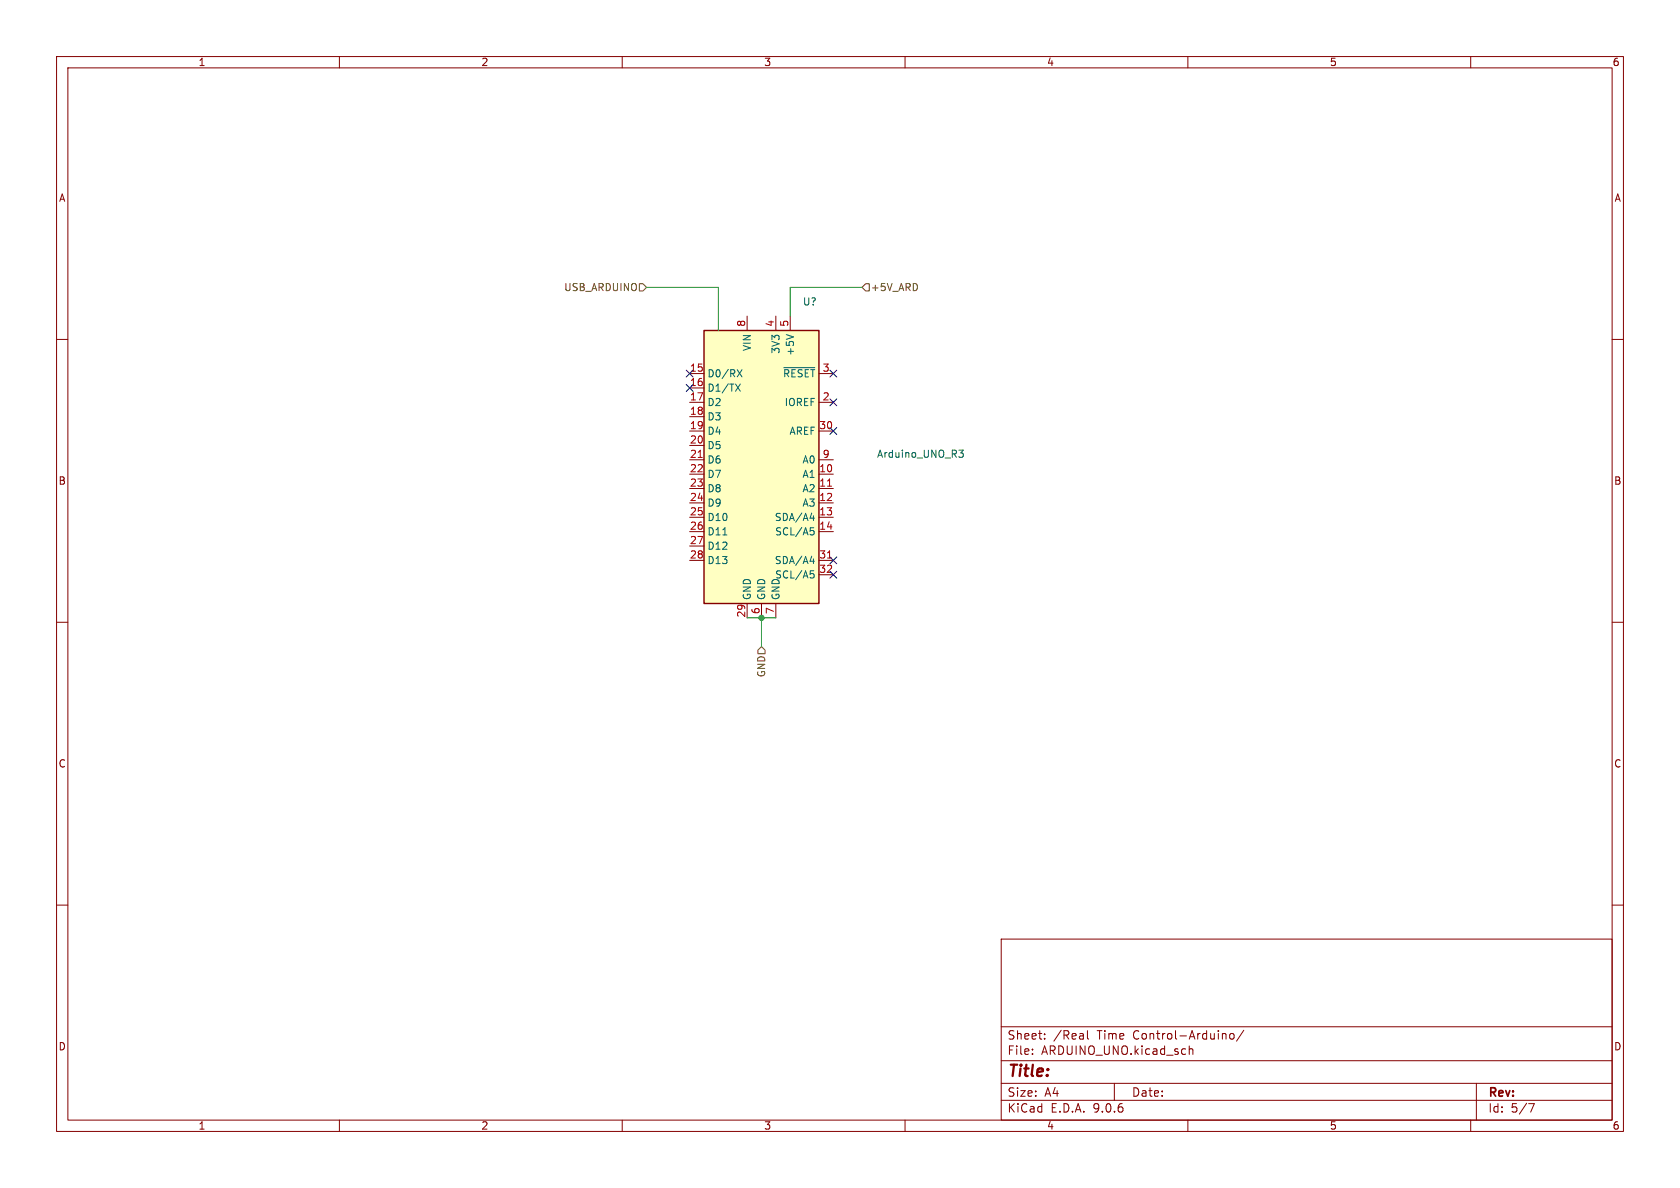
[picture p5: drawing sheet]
<svg xmlns="http://www.w3.org/2000/svg" width="297mm" height="210mm" viewBox="0 0 297 210" stroke-linecap="round" stroke-linejoin="round" font-family="sans-serif">
<g fill="none" stroke="#840000" stroke-width=".18">
<path d="M10 10h277v190h-277zM12 12h273v186h-273zM60 10v2M110 10v2M160 10v2M210 10v2M260 10v2M10 60h2M285 60h2M10 110h2M285 110h2M10 160h2"/>
<path d="M177 166h108v32h-108zM285 160h2M60 198v2M110 198v2M160 198v2M177 194.5h108M177 191.5h108M177 187.5h108M177 181.5h108M182.5 186.3v.1M182.5 185.5v.1M184.7 183.6v.1"/>
<path d="M184.7 182.8v.1M192.2 182.2v1.3l.3 .2M197 191.5v3M210 198v2M210.2 184.9v1.5M210.2 185.5l.3-.1 .3 .1 .1 .9M216.3 182.7l.4 .1v.1v.8M217.5 182.8l.4-.1 .3 .3v.4l-.3 .3-.4-.1-.1-.2v-.4zM219.9 182.1l-1.3 2M260 198v2M261 191.5v6.5M270.2 195.1h1l-.6 1.5"/>
</g>
<path d="M124.5 58.4h20.3v48.3h-20.3z" fill="#ffffc2"/>
<path d="M124.5 58.4h20.3v48.3h-20.3z" fill="none" stroke="#840000" stroke-width=".25"/>
<g fill="none" stroke="#840000" stroke-width=".18">
<path d="M132.1 55.9v2.5M137.2 55.9v2.5M139.7 55.9v2.5M121.9 66h2.6M121.9 68.6h2.6M121.9 71.1h2.6M121.9 73.7h2.6M121.9 76.2h2.6M121.9 78.7h2.6M144.8 66h2.5M144.8 71.1h2.5M144.8 76.2h2.5"/>
<path d="M121.9 81.3h2.6M121.9 83.8h2.6M121.9 86.4h2.6M121.9 88.9h2.6M121.9 91.4h2.6M121.9 94h2.6M121.9 96.5h2.6M121.9 99.1h2.6M144.8 81.3h2.5M144.8 83.8h2.5M144.8 86.4h2.5M144.8 88.9h2.5"/>
<path d="M144.8 91.4h2.5M144.8 94h2.5M144.8 99.1h2.5M132.1 106.7v2.5M134.6 106.7v2.5M137.2 106.7v2.5M144.8 101.6h2.5"/>
</g>
<g fill="none" stroke="#006464" stroke-width=".18">
<path d="M139 59.1l1.3 .5M130 67.9l.9 1.3M130.3 65.3l.9 1.3M130.9 67.9l-.9 1.3M131.2 65.3l-.9 1.3M138.6 65h5.4M169.5 79.6h.8l-.4 .5 .3 .1 .1 .4-.3 .2h-.3M127.8 94.6h.7M143.2 91.6h.8M143.2 99.2h.8M143.3 93.3h.6M143.4 93.8h.3l.2 .2-.1 .5-.4 .1"/>
<path d="M143.8 91.2v.8M143.8 98.8v.8M143.3 100.9h.6M143.4 101.4h.3l.2 .2-.1 .5-.4 .1"/>
</g>
<path d="M123.4 80.9h.8M146.3 85.9h.7M146.3 98.6h.7" fill="none" stroke="#a90000" stroke-width=".18"/>
<path d="M113 50.2h.7l.6 .6-.6 .6h-.7zM153 50.2h.7v1.2h-.7l-.6-.6zM134.6 114.3l.7 .6v.7h-1.3v-.7z" fill="none" stroke="#725600" stroke-width=".18"/>
<path d="M114.3 50.8h12.7v7.6M152.4 50.8h-12.7v5.1M132.1 109.2h5.1M134.6 109.2v5.1" fill="none" stroke="#009600" stroke-width=".18"/>
<g fill="none" stroke="#000084" stroke-width=".18">
<path d="M121.3 65.4l1.2 1.2M121.3 68l1.2 1.2M122.5 65.4l-1.2 1.2M122.5 68l-1.2 1.2M146.7 75.6l1.2 1.2M146.7 65.4l1.2 1.2M146.7 70.5l1.2 1.2M147.9 75.6l-1.2 1.2M147.9 65.4l-1.2 1.2M147.9 70.5l-1.2 1.2M146.7 98.5l1.2 1.2M147.9 98.5l-1.2 1.2"/>
<path d="M146.7 101l1.2 1.2M147.9 101l-1.2 1.2"/>
</g>
<circle cx="134.6" cy="109.2" r=".46" fill="#009600" stroke="#009600" stroke-width=".18"/>
<text font-size="2.8" fill="#840000" x="178" y="190.9">Title:</text>
<g font-size="2.1" fill="#840000">
<text x="178" y="184">Sheet:</text>
<text x="186.2" y="184">/Real</text>
<text x="194" y="184">Time</text>
<text x="200.5" y="184">Control-Arduino/</text>
<text x="178" y="186.7">File:</text>
<text x="184.1" y="186.7">ARDUINO_UNO.kicad_sch</text>
<text x="178" y="196.9">KiCad</text>
<text x="178" y="194.1">Size:</text>
<text x="184.7" y="194.1">A4</text>
<text x="185.7" y="196.9">E.D.A.</text>
<text x="193.3" y="196.9">9.0.6</text>
<text x="200" y="194.1">Date:</text>
<text x="263" y="194.3">Rev:</text>
<text x="263" y="196.9">Id:</text>
<text x="267.1" y="196.9">5/7</text>
</g>
<g font-size="1.8" fill="#840000">
<text x="35" y="11.9">1</text>
<text x="85" y="11.9">2</text>
<text x="135" y="11.9">3</text>
<text x="185" y="11.9">4</text>
<text x="235" y="11.9">5</text>
<text x="285" y="11.9">6</text>
<text x="10.3" y="35.9">A</text>
<text x="285.3" y="35.9">A</text>
<text x="10.3" y="85.9">B</text>
<text x="285.3" y="85.9">B</text>
<text x="10.3" y="135.9">C</text>
<text x="285.3" y="135.9">C</text>
<text x="10.3" y="185.9">D</text>
<text x="285.3" y="185.9">D</text>
<text x="35" y="199.9">1</text>
<text x="85" y="199.9">2</text>
<text x="135" y="199.9">3</text>
<text x="185" y="199.9">4</text>
<text x="235" y="199.9">5</text>
<text x="285" y="199.9">6</text>
</g>
<g font-size="1.8" fill="#725600">
<text x="99.6" y="51.7">USB_ARDUINO</text>
<text x="153.9" y="51.7">+5V_ARD</text>
<text x="135.5" y="119.8" transform="rotate(-90 135.5 119.8)">GND</text>
</g>
<g font-size="1.8" fill="#a90000">
<text x="131.8" y="57.9" transform="rotate(-90 131.8 57.9)">8</text>
<text x="136.9" y="57.9" transform="rotate(-90 136.9 57.9)">4</text>
<text x="139.4" y="57.9" transform="rotate(-90 139.4 57.9)">5</text>
<text x="121.9" y="65.8">15</text>
<text x="145.3" y="65.8">3</text>
<text x="121.9" y="68.3">16</text>
<text x="121.9" y="70.9">17</text>
<text x="145.3" y="70.9">2</text>
<text x="121.9" y="73.4">18</text>
<text x="121.9" y="75.9">19</text>
<text x="144.7" y="75.9">30</text>
<text x="121.9" y="78.5">20</text>
<text x="121.9" y="81">21</text>
<text x="121.9" y="83.6">22</text>
<text x="144.7" y="83.6">10</text>
<text x="145.3" y="81">9</text>
<text x="121.9" y="86.1">23</text>
<text x="121.9" y="88.6">24</text>
<text x="144.7" y="86.1">11</text>
<text x="144.7" y="88.6">12</text>
<text x="121.9" y="91.2">25</text>
<text x="121.9" y="93.7">26</text>
<text x="144.7" y="91.2">13</text>
<text x="144.7" y="93.7">14</text>
<text x="121.9" y="96.3">27</text>
<text x="121.9" y="98.8">28</text>
<text x="144.7" y="98.8">31</text>
<text x="144.7" y="101.3">32</text>
<text x="131.8" y="109.3" transform="rotate(-90 131.8 109.3)">29</text>
<text x="134.4" y="108.7" transform="rotate(-90 134.4 108.7)">6</text>
<text x="136.9" y="108.7" transform="rotate(-90 136.9 108.7)">7</text>
</g>
<g font-size="1.8" fill="#006464">
<text x="141.9" y="54.2">U?</text>
<text x="132.9" y="62.2" transform="rotate(-90 132.9 62.2)">VIN</text>
<text x="138" y="62.6" transform="rotate(-90 138 62.6)">3V3</text>
<text x="140.6" y="63" transform="rotate(-90 140.6 63)">+5V</text>
<text x="125" y="66.9">D0/RX</text>
<text x="125" y="69.4">D1/TX</text>
<text x="125" y="72">D2</text>
<text x="138.3" y="66.9">~{RESET}</text>
<text x="138.6" y="72">IOREF</text>
<text x="125" y="74.5">D3</text>
<text x="125" y="77.1">D4</text>
<text x="139.5" y="77.1">AREF</text>
<text x="125" y="79.6">D5</text>
<text x="125" y="82.1">D6</text>
<text x="141.8" y="82.1">A0</text>
<text x="154.9" y="81.1">Arduino_UNO_R3</text>
<text x="125" y="84.7">D7</text>
<text x="125" y="87.2">D8</text>
<text x="125" y="89.8">D9</text>
<text x="141.8" y="84.7">A1</text>
<text x="141.8" y="87.2">A2</text>
<text x="141.8" y="89.8">A3</text>
<text x="125" y="92.3">D10</text>
<text x="125" y="94.8">D11</text>
<text x="136.9" y="92.3">SDA/A4</text>
<text x="136.9" y="94.8">SCL/A5</text>
<text x="125" y="97.4">D12</text>
<text x="125" y="99.9">D13</text>
<text x="136.9" y="99.9">SDA/A4</text>
<text x="132.9" y="106.2" transform="rotate(-90 132.9 106.2)">GND</text>
<text x="135.5" y="106.2" transform="rotate(-90 135.5 106.2)">GND</text>
<text x="136.9" y="102.5">SCL/A5</text>
<text x="138" y="106.2" transform="rotate(-90 138 106.2)">GND</text>
</g>
</svg>
